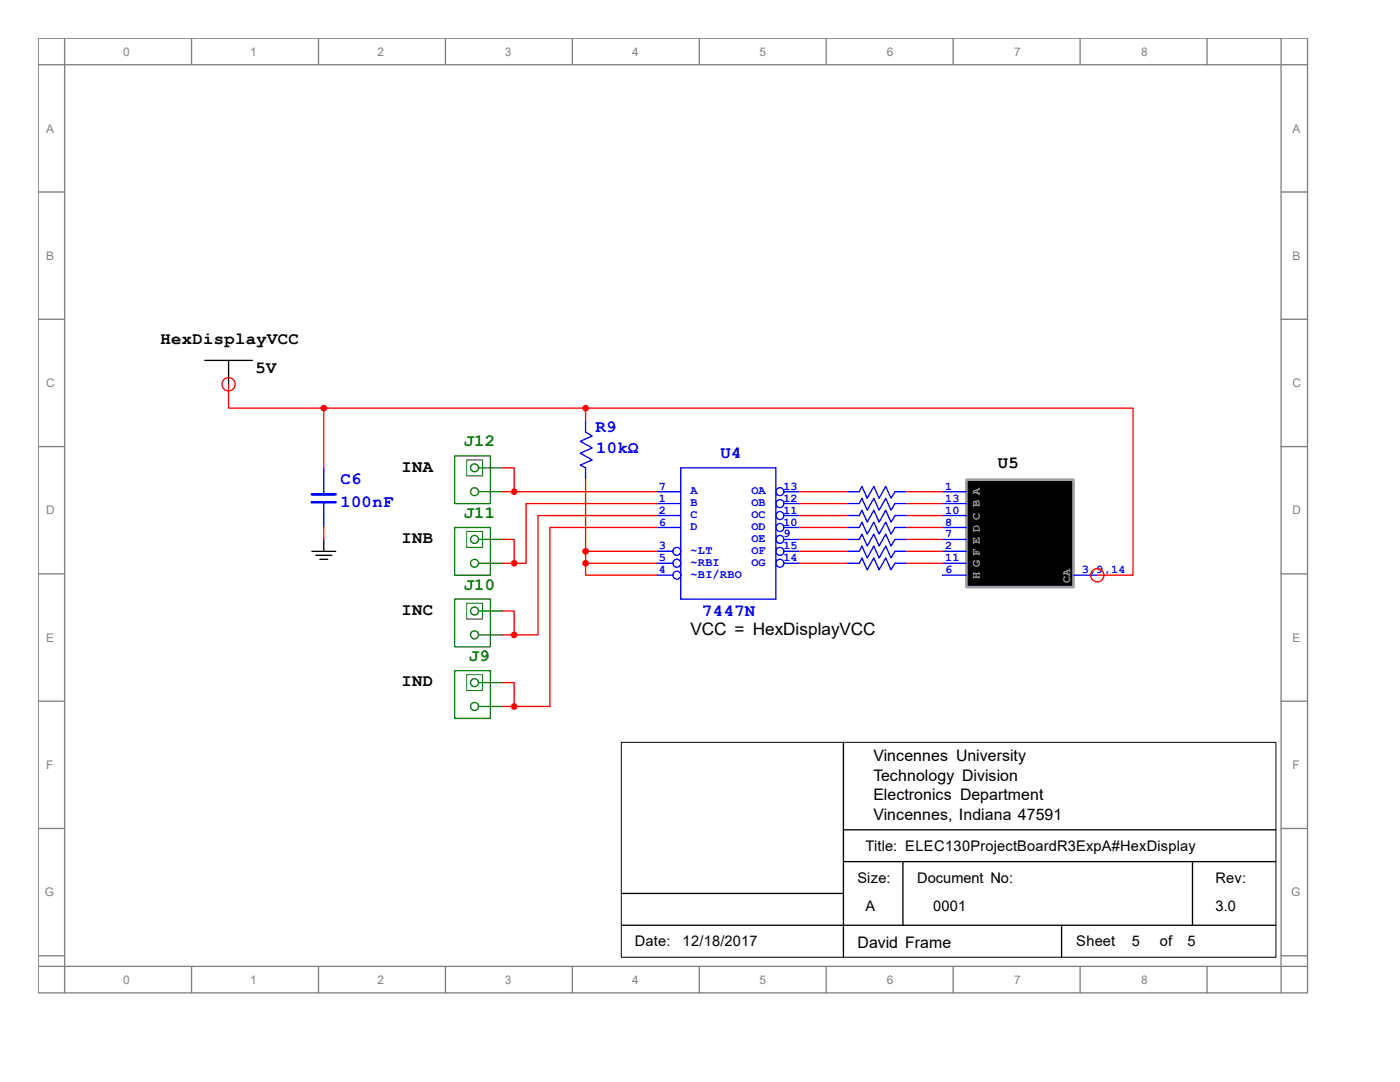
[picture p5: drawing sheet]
<svg xmlns="http://www.w3.org/2000/svg" width="279mm" height="216mm" viewBox="0 0 279 216" stroke-linecap="round" stroke-linejoin="round" font-family="sans-serif">
<g fill="none" stroke="#808080" stroke-width=".26">
<path d="M7.6 7.6h253.3v190.5h-253.3zM7.6 12.9h253.3M12.9 7.6v190.5M38.2 7.6v5.3M63.6 7.6v5.3M88.9 7.6v5.3M114.2 7.6v5.3M139.6 7.6v5.3M164.9 7.6v5.3M190.2 7.6v5.3M215.6 7.6v5.3M240.9 7.6v5.3"/>
<path d="M255.7 7.6v190.5M7.6 38.3h5.3M255.7 38.3h5.2M7.6 63.7h5.3M255.7 63.7h5.2M7.6 89.1h5.3M255.7 89.1h5.2M7.6 114.5h5.3M255.7 114.5h5.2M7.6 139.9h5.3M255.7 139.9h5.2M7.6 165.3h5.3"/>
<path d="M255.7 165.3h5.2M7.6 190.7h5.3M7.6 192.8h253.3M38.2 192.8v5.3M63.6 192.8v5.3M88.9 192.8v5.3M114.2 192.8v5.3M139.6 192.8v5.3M164.9 192.8v5.3M190.2 192.8v5.3M215.6 192.8v5.3M240.9 192.8v5.3"/>
<path d="M255.7 190.7h5.2"/>
</g>
<path d="M64.6 98.1v.5M64.6 100.2v2.7" fill="none" stroke="#00f" stroke-width=".26"/>
<path d="M62.2 98.6h4.8M62.2 100.2h4.8" fill="none" stroke="#00f" stroke-width=".53"/>
<path d="M64.6 102.9v2.4" fill="none" stroke="#00f" stroke-width=".26"/>
<path d="M64.6 93.3v4.8" fill="none" stroke="#00f" stroke-width=".26"/>
<path d="M62.2 110h4.8M63 110.8h3.2M63.8 111.6h1.6M64.6 107.6v2.4" fill="none" stroke="#000" stroke-width=".26"/>
<path d="M192.9 95.7h21.3v21.5h-21.3z" fill-rule="evenodd" fill="#000" stroke="#a0a0a4" stroke-width=".53"/>
<path d="M188.1 105.3h4.8" fill="none" stroke="#00f" stroke-width=".26"/>
<path d="M188.1 107.6h4.8" fill="none" stroke="#00f" stroke-width=".26"/>
<path d="M188.1 110h4.8" fill="none" stroke="#00f" stroke-width=".26"/>
<path d="M188.1 112.4h4.8" fill="none" stroke="#00f" stroke-width=".26"/>
<path d="M188.1 98.1h4.8" fill="none" stroke="#00f" stroke-width=".26"/>
<path d="M188.1 100.5h4.8" fill="none" stroke="#00f" stroke-width=".26"/>
<path d="M188.1 102.9h4.8" fill="none" stroke="#00f" stroke-width=".26"/>
<path d="M214.2 114.8h4.8" fill="none" stroke="#00f" stroke-width=".26"/>
<path d="M135.9 93.3h19v26.2h-19zM188.1 114.8h4.8" fill="none" stroke="#00f" stroke-width=".26"/>
<circle cx="219" cy="114.8" r="1.32" fill="none" stroke="#f00" stroke-width=".26"/>
<path d="M131.1 98.1h4.8" fill="none" stroke="#00f" stroke-width=".26"/>
<path d="M131.1 100.5h4.8" fill="none" stroke="#00f" stroke-width=".26"/>
<path d="M131.1 102.9h4.8" fill="none" stroke="#00f" stroke-width=".26"/>
<path d="M131.1 105.3h4.8" fill="none" stroke="#00f" stroke-width=".26"/>
<g fill="none" stroke="#00f" stroke-width=".26">
<path d="M156.4 98.1h3.2"/>
<circle cx="155.7" cy="98.1" r=".79"/>
</g>
<g fill="none" stroke="#00f" stroke-width=".26">
<path d="M156.4 105.3h3.2"/>
<circle cx="155.7" cy="105.3" r=".79"/>
</g>
<g fill="none" stroke="#00f" stroke-width=".26">
<path d="M156.4 107.6h3.2"/>
<circle cx="155.7" cy="107.6" r=".79"/>
</g>
<g fill="none" stroke="#00f" stroke-width=".26">
<path d="M156.4 110h3.2"/>
<circle cx="155.7" cy="110" r=".79"/>
</g>
<g fill="none" stroke="#00f" stroke-width=".26">
<path d="M156.4 102.9h3.2"/>
<circle cx="155.7" cy="102.9" r=".79"/>
</g>
<g fill="none" stroke="#00f" stroke-width=".26">
<path d="M156.4 100.5h3.2"/>
<circle cx="155.7" cy="100.5" r=".79"/>
</g>
<g fill="none" stroke="#00f" stroke-width=".26">
<path d="M156.4 112.4h3.2"/>
<circle cx="155.7" cy="112.4" r=".79"/>
</g>
<g fill="none" stroke="#00f" stroke-width=".26">
<path d="M131.1 110h3.2"/>
<circle cx="135.1" cy="110" r=".79"/>
</g>
<g fill="none" stroke="#00f" stroke-width=".26">
<path d="M131.1 112.4h3.2"/>
<circle cx="135.1" cy="112.4" r=".79"/>
</g>
<g fill="none" stroke="#00f" stroke-width=".26">
<path d="M171.5 98.1l.5-1.1 1.1 2.4 1.3-2.4 1 2.4 1.4-2.4 1 2.4 .8-1.3M131.1 114.8h3.2"/>
<circle cx="135.1" cy="114.8" r=".79"/>
</g>
<path d="M178.6 98.1h2.4" fill="none" stroke="#00f" stroke-width=".26"/>
<path d="M169.1 98.1h2.4M171.5 100.5l.5-1.1 1.1 2.4 1.3-2.4 1 2.4 1.4-2.4 1 2.4 .8-1.3" fill="none" stroke="#00f" stroke-width=".26"/>
<path d="M178.6 100.5h2.4" fill="none" stroke="#00f" stroke-width=".26"/>
<path d="M169.1 100.5h2.4M171.5 102.9l.5-1.1 1.1 2.4 1.3-2.4 1 2.4 1.4-2.4 1 2.4 .8-1.3" fill="none" stroke="#00f" stroke-width=".26"/>
<path d="M178.6 102.9h2.4" fill="none" stroke="#00f" stroke-width=".26"/>
<path d="M169.1 102.9h2.4M171.5 105.3l.5-1.1 1.1 2.4 1.3-2.4 1 2.4 1.4-2.4 1 2.4 .8-1.3" fill="none" stroke="#00f" stroke-width=".26"/>
<path d="M178.6 105.3h2.4" fill="none" stroke="#00f" stroke-width=".26"/>
<path d="M169.1 105.3h2.4M171.5 107.6l.5-1 1.1 2.4 1.3-2.4 1 2.4 1.4-2.4 1 2.4 .8-1.4" fill="none" stroke="#00f" stroke-width=".26"/>
<path d="M178.6 107.6h2.4" fill="none" stroke="#00f" stroke-width=".26"/>
<path d="M169.1 107.6h2.4M171.5 110l.5-1 1.1 2.3 1.3-2.3 1 2.3 1.4-2.3 1 2.3 .8-1.3" fill="none" stroke="#00f" stroke-width=".26"/>
<path d="M178.6 110h2.4" fill="none" stroke="#00f" stroke-width=".26"/>
<path d="M169.1 110h2.4M171.5 112.4l.5-1.1 1.1 2.4 1.3-2.4 1 2.4 1.4-2.4 1 2.4 .8-1.3" fill="none" stroke="#00f" stroke-width=".26"/>
<path d="M178.6 112.4h2.4" fill="none" stroke="#00f" stroke-width=".26"/>
<path d="M169.1 112.4h2.4" fill="none" stroke="#00f" stroke-width=".26"/>
<g fill="none" stroke="#008000" stroke-width=".26">
<path d="M90.7 91h7.2v9.5h-7.2zM95.5 93.3h2.4M95.5 98.1h2.4"/>
<circle cx="94.7" cy="93.3" r=".79"/>
<circle cx="94.7" cy="98.1" r=".79"/>
</g>
<path d="M93.1 91.8h3.2v3.2h-3.2z" fill="none" stroke="#008000" stroke-width=".2"/>
<path d="M97.9 93.3h2.3" fill="none" stroke="#008000" stroke-width=".26"/>
<g fill="none" stroke="#008000" stroke-width=".26">
<path d="M97.9 98.1h2.3M90.7 105.3h7.2v9.5h-7.2zM95.5 107.6h2.4M95.5 112.4h2.4"/>
<circle cx="94.7" cy="112.4" r=".79"/>
<circle cx="94.7" cy="107.6" r=".79"/>
</g>
<path d="M93.1 106h3.2v3.2h-3.2z" fill="none" stroke="#008000" stroke-width=".2"/>
<path d="M97.9 107.6h2.3" fill="none" stroke="#008000" stroke-width=".26"/>
<g fill="none" stroke="#008000" stroke-width=".26">
<path d="M90.7 119.5h7.2v9.6h-7.2zM97.9 112.4h2.3M95.5 121.9h2.4M95.5 126.7h2.4"/>
<circle cx="94.7" cy="121.9" r=".79"/>
<circle cx="94.7" cy="126.7" r=".79"/>
</g>
<path d="M93.1 120.4h3.2v3.1h-3.2z" fill="none" stroke="#008000" stroke-width=".2"/>
<path d="M97.9 121.9h2.3" fill="none" stroke="#008000" stroke-width=".26"/>
<g fill="none" stroke="#008000" stroke-width=".26">
<path d="M90.7 133.8h7.2v9.6h-7.2zM95.5 136.2h2.4M97.9 126.7h2.3M95.5 141h2.4"/>
<circle cx="94.7" cy="136.2" r=".79"/>
<circle cx="94.7" cy="141" r=".79"/>
</g>
<path d="M93.1 134.6h3.2v3.2h-3.2z" fill="none" stroke="#008000" stroke-width=".2"/>
<path d="M97.9 136.2h2.3" fill="none" stroke="#008000" stroke-width=".26"/>
<path d="M97.9 141h2.3" fill="none" stroke="#008000" stroke-width=".26"/>
<g fill="#f00" stroke="#f00" stroke-width=".26">
<circle cx="102.6" cy="141" r=".53"/>
<circle cx="102.6" cy="126.7" r=".53"/>
<circle cx="102.6" cy="112.4" r=".53"/>
<circle cx="102.6" cy="98.1" r=".53"/>
</g>
<path d="M116.9 86.2l1.3 .8-2.4 1.1 2.4 1.3-2.4 1 2.4 1.4-2.4 1 1.1 .5" fill="none" stroke="#00f" stroke-width=".26"/>
<path d="M116.9 83.8v2.4" fill="none" stroke="#00f" stroke-width=".26"/>
<path d="M116.9 93.3v2.4" fill="none" stroke="#00f" stroke-width=".26"/>
<g fill="#f00" stroke="#f00" stroke-width=".26">
<circle cx="116.9" cy="112.4" r=".53"/>
<circle cx="116.9" cy="110" r=".53"/>
<circle cx="116.9" cy="81.4" r=".53"/>
<circle cx="64.6" cy="81.4" r=".53"/>
</g>
<g fill="none" stroke="#f00" stroke-width=".26">
<path d="M45.6 76.7v4.7h19M64.6 81.4h52.3M64.6 81.4v11.9M100.2 93.3h2.4v4.8M100.2 98.1h30.9M116.9 81.4h109.2v33.4h-7.1M116.9 81.4v2.4M116.9 95.7v16.7M159.6 98.1h9.5M181 98.1h7.1M64.6 105.3v2.3M100.2 107.6h2.4v4.8"/>
<path d="M100.2 112.4h2.4M116.9 112.4v2.4h14.2M116.9 110h14.2M116.9 112.4h14.2M131.1 105.3h-21.4v35.7h-7.1M131.1 102.9h-23.7v23.8h-4.8M131.1 100.5h-26.1v11.9h-2.4M159.6 100.5h9.5M159.6 102.9h9.5M159.6 105.3h9.5M159.6 107.6h9.5M159.6 110h9.5"/>
<path d="M159.6 112.4h9.5M181 100.5h7.1M181 102.9h7.1M181 105.3h7.1M181 107.6h7.1M181 110h7.1M181 112.4h7.1M100.2 136.2h2.4v4.8M100.2 121.9h2.4v4.8M100.2 126.7h2.4M100.2 141h2.4"/>
<circle cx="45.6" cy="76.7" r="1.32"/>
</g>
<path d="M124 148.1h130.6v42.9h-130.6z" fill="none" stroke="#000" stroke-width=".2"/>
<path d="M40.9 71.9h9.5M45.6 71.9v4.8M168.3 148.1v42.9M124 178.3h44.3M168.3 165.6h86.3M168.3 171.9h86.3M180.2 171.9v12.7M238 171.9v12.7M124 184.6h130.6M211.9 184.6v6.4" fill="none" stroke="#000" stroke-width=".26"/>
<g font-size="3.4">
<text x="32" y="68.7">HexDisplayVCC</text>
<text x="51" y="74.5">5V</text>
<text x="80.1" y="94.1">INA</text>
<text x="199.2" y="93.3">U5</text>
<text x="80.1" y="108.4">INB</text>
<text x="80.1" y="122.7">INC</text>
<text x="137.8" y="126.6">VCC = HexDisplayVCC</text>
<text x="80.1" y="136.9">IND</text>
</g>
<g font-size="3.4" fill="#008000">
<text x="92.5" y="89.1">J12</text>
<text x="92.5" y="103.3">J11</text>
<text x="92.5" y="117.6">J10</text>
<text x="93.6" y="131.9">J9</text>
</g>
<g font-size="3.4" fill="#00f">
<text x="118.8" y="86.1">R9</text>
<text x="119" y="90.4">10kΩ</text>
<text x="143.8" y="91.4">U4</text>
<text x="67.9" y="96.5">C6</text>
<text x="67.9" y="101.2">100nF</text>
<text x="140.2" y="122.9">7447N</text>
</g>
<g font-size="3.2">
<text x="174.3" y="151.8">Vincennes University</text>
<text x="174.3" y="155.7">Technology Division</text>
<text x="174.3" y="159.7">Electronics Department</text>
<text x="174.3" y="163.7">Vincennes, Indiana 47591</text>
<text x="171.1" y="189.1">David Frame</text>
</g>
<g font-size="2.9">
<text x="172.7" y="169.8">Title: ELEC130ProjectBoardR3ExpA#HexDisplay</text>
<text x="171.1" y="176.1">Size:</text>
<text x="183" y="176.1">Document No:</text>
<text x="242.6" y="176.1">Rev:</text>
<text x="172.7" y="181.7">A</text>
<text x="186.2" y="181.7">0001</text>
<text x="242.6" y="181.7">3.0</text>
<text x="126.7" y="188.8">Date:</text>
<text x="136.2" y="188.8">12/18/2017</text>
<text x="214.8" y="188.8">Sheet</text>
<text x="225.9" y="188.8">5</text>
<text x="231.5" y="188.8">of</text>
<text x="237" y="188.8">5</text>
</g>
<g font-size="2.4" fill="#808080">
<text x="24.6" y="11.1">0</text>
<text x="50" y="11.1">1</text>
<text x="75.4" y="11.1">2</text>
<text x="100.8" y="11.1">3</text>
<text x="126.2" y="11.1">4</text>
<text x="151.6" y="11.1">5</text>
<text x="177" y="11.1">6</text>
<text x="202.4" y="11.1">7</text>
<text x="227.8" y="11.1">8</text>
<text x="9.2" y="26.5">A</text>
<text x="258" y="26.5">A</text>
<text x="9.2" y="51.9">B</text>
<text x="258" y="51.9">B</text>
<text x="9.2" y="77.3">C</text>
<text x="258" y="77.3">C</text>
<text x="9.2" y="102.7">D</text>
<text x="258" y="102.7">D</text>
<text x="9.2" y="128.1">E</text>
<text x="258" y="128.1">E</text>
<text x="9.2" y="153.5">F</text>
<text x="258" y="153.5">F</text>
<text x="8.9" y="178.9">G</text>
<text x="257.7" y="178.9">G</text>
<text x="24.6" y="196.3">0</text>
<text x="50" y="196.3">1</text>
<text x="75.4" y="196.3">2</text>
<text x="100.8" y="196.3">3</text>
<text x="126.2" y="196.3">4</text>
<text x="151.6" y="196.3">5</text>
<text x="177" y="196.3">6</text>
<text x="202.4" y="196.3">7</text>
<text x="227.8" y="196.3">8</text>
</g>
<g font-size="2.4" fill="#00f">
<text x="131.5" y="97.7">7</text>
<text x="131.5" y="100.1">1</text>
<text x="137.8" y="98.6">A</text>
<text x="137.8" y="101">B</text>
<text x="150" y="98.6">OA</text>
<text x="150" y="101">OB</text>
<text x="156.3" y="97.7">13</text>
<text x="156.3" y="100.1">12</text>
<text x="188.6" y="97.7">1</text>
<text x="188.6" y="100.1">13</text>
<text x="131.5" y="102.5">2</text>
<text x="131.5" y="104.9">6</text>
<text x="137.8" y="103.4">C</text>
<text x="137.8" y="105.7">D</text>
<text x="150" y="105.7">OD</text>
<text x="150" y="103.4">OC</text>
<text x="156.3" y="104.9">10</text>
<text x="156.3" y="107.2">9</text>
<text x="156.3" y="102.5">11</text>
<text x="188.6" y="104.9">8</text>
<text x="188.6" y="107.2">7</text>
<text x="188.6" y="102.5">10</text>
<text x="131.5" y="109.6">3</text>
<text x="131.5" y="112">5</text>
<text x="137.8" y="110.5">~LT</text>
<text x="137.8" y="112.9">~RBI</text>
<text x="150" y="108.1">OE</text>
<text x="150" y="110.5">OF</text>
<text x="150" y="112.9">OG</text>
<text x="156.3" y="109.6">15</text>
<text x="156.3" y="112">14</text>
<text x="188.6" y="109.6">2</text>
<text x="188.6" y="112">11</text>
<text x="131.5" y="114.4">4</text>
<text x="137.8" y="115.3">~BI/RBO</text>
<text x="188.6" y="114.4">6</text>
<text x="215.9" y="114.4">3,9,14</text>
</g>
<g font-size="2.4" fill="#a0a0a4">
<text x="195.6" y="115.4" transform="rotate(-90 195.6 115.4)">H G F E D C B A</text>
<text x="213.5" y="116.4" transform="rotate(-90 213.5 116.4)">CA</text>
</g>
</svg>
